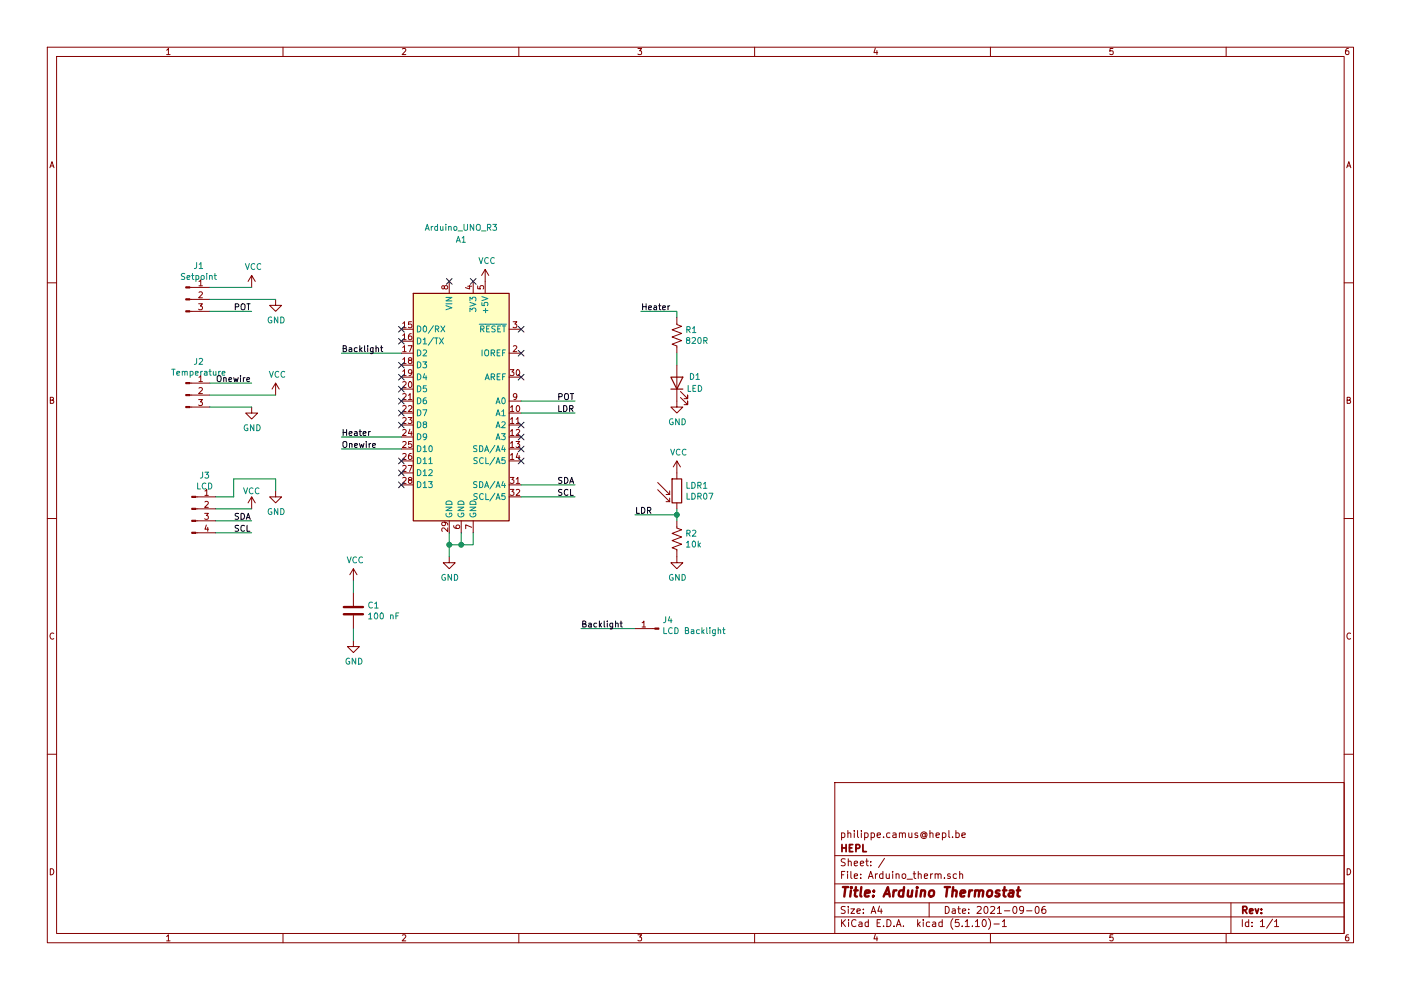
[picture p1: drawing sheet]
EESchema Schematic File Version 4
EELAYER 30 0
EELAYER END
$Descr A4 11693 8268
encoding utf-8
Sheet 1 1
Title "Arduino Thermostat"
Date "2021-09-06"
Rev ""
Comp "HEPL"
Comment1 "philippe.camus@hepl.be"
Comment2 ""
Comment3 ""
Comment4 ""
$EndDescr
$Comp
L MCU_Module:Arduino_UNO_R3 A1
U 1 1
P 3850 3350
F 0 "A1" H 3850 4700 50  0000 C CNN
F 1 "Arduino_UNO_R3" H 3850 4800 50  0000 C CNN
F 2 "Module:Arduino_UNO_R3_topv" H 3850 3350 50  0001 C CIN
F 3 "https://www.arduino.cc/en/Main/arduinoBoardUno" H 3850 3350 50  0001 C CNN
	1    3850 3350
	1    0    0    -1  
$EndComp
$Comp
L Device:LED D1
U 1 1
P 5650 3200
F 0 "D1" V 5700 3050 50  0000 C CNN
F 1 "LED" V 5600 3050 50  0000 C CNN
F 2 "LED_THT:LED_D5.0mm" H 5650 3200 50  0001 C CNN
F 3 "~" H 5650 3200 50  0001 C CNN
	1    5650 3200
	0    -1   -1   0   
$EndComp
$Comp
L Sensor_Optical:LDR07 LDR1
U 1 1
P 5650 4100
F 0 "LDR1" H 5720 4146 50  0000 L CNN
F 1 "LDR07" H 5720 4055 50  0000 L CNN
F 2 "OptoDevice:R_LDR_5.1x4.3mm_P3.4mm_Vertical" V 5825 4100 50  0001 C CNN
F 3 "http://www.tme.eu/de/Document/f2e3ad76a925811312d226c31da4cd7e/LDR07.pdf" H 5650 4050 50  0001 C CNN
	1    5650 4100
	1    0    0    -1  
$EndComp
$Comp
L Device:R_US R2
U 1 1
P 5650 4500
F 0 "R2" H 5718 4546 50  0000 L CNN
F 1 "10k" H 5718 4455 50  0000 L CNN
F 2 "Resistor_THT:R_Axial_DIN0207_L6.3mm_D2.5mm_P10.16mm_Horizontal" V 5690 4490 50  0001 C CNN
F 3 "~" H 5650 4500 50  0001 C CNN
	1    5650 4500
	1    0    0    -1  
$EndComp
$Comp
L Device:R_US R1
U 1 1
P 5650 2800
F 0 "R1" H 5718 2846 50  0000 L CNN
F 1 "820R" H 5718 2755 50  0000 L CNN
F 2 "Resistor_THT:R_Axial_DIN0207_L6.3mm_D2.5mm_P10.16mm_Horizontal" V 5690 2790 50  0001 C CNN
F 3 "~" H 5650 2800 50  0001 C CNN
	1    5650 2800
	1    0    0    -1  
$EndComp
$Comp
L Connector:Conn_01x03_Male J1
U 1 1
P 1550 2500
F 0 "J1" H 1658 2781 50  0000 C CNN
F 1 "Setpoint" H 1658 2690 50  0000 C CNN
F 2 "Connector_PinHeader_2.54mm:PinHeader_1x03_P2.54mm_Vertical" H 1550 2500 50  0001 C CNN
F 3 "~" H 1550 2500 50  0001 C CNN
	1    1550 2500
	1    0    0    -1  
$EndComp
$Comp
L Connector:Conn_01x03_Male J2
U 1 1
P 1550 3300
F 0 "J2" H 1658 3581 50  0000 C CNN
F 1 "Temperature" H 1658 3490 50  0000 C CNN
F 2 "Connector_PinHeader_2.54mm:PinHeader_1x03_P2.54mm_Vertical" H 1550 3300 50  0001 C CNN
F 3 "~" H 1550 3300 50  0001 C CNN
	1    1550 3300
	1    0    0    -1  
$EndComp
$Comp
L Connector:Conn_01x04_Male J3
U 1 1
P 1600 4250
F 0 "J3" H 1708 4531 50  0000 C CNN
F 1 "LCD" H 1708 4440 50  0000 C CNN
F 2 "Connector_PinHeader_2.54mm:PinHeader_1x04_P2.54mm_Vertical" H 1600 4250 50  0001 C CNN
F 3 "~" H 1600 4250 50  0001 C CNN
	1    1600 4250
	1    0    0    -1  
$EndComp
$Comp
L Connector:Conn_01x01_Male J4
U 1 1
P 5500 5250
F 0 "J4" H 5472 5182 50  0000 R CNN
F 1 "LCD Backlight" H 5472 5273 50  0000 R CNN
F 2 "Connector_PinHeader_2.54mm:PinHeader_1x01_P2.54mm_Vertical" H 5500 5250 50  0001 C CNN
F 3 "~" H 5500 5250 50  0001 C CNN
	1    5500 5250
	-1   0    0    1   
$EndComp
Text Label 5350 2600 0    50   ~ 0
Heater
Wire Wire Line
	5650 4250 5650 4300
Wire Wire Line
	5650 4300 5300 4300
Connection ~ 5650 4300
Wire Wire Line
	5650 4300 5650 4350
Text Label 5300 4300 0    50   ~ 0
LDR
Wire Wire Line
	4850 5250 5300 5250
Text Label 4850 5250 0    50   ~ 0
Backlight
$Comp
L power:GND #PWR0102
U 1 1
P 5650 4650
F 0 "#PWR0102" H 5650 4400 50  0001 C CNN
F 1 "GND" H 5655 4477 50  0000 C CNN
F 2 "" H 5650 4650 50  0001 C CNN
F 3 "" H 5650 4650 50  0001 C CNN
	1    5650 4650
	1    0    0    -1  
$EndComp
$Comp
L power:VCC #PWR0103
U 1 1
P 5650 3950
F 0 "#PWR0103" H 5650 3800 50  0001 C CNN
F 1 "VCC" H 5665 4123 50  0000 C CNN
F 2 "" H 5650 3950 50  0001 C CNN
F 3 "" H 5650 3950 50  0001 C CNN
	1    5650 3950
	1    0    0    -1  
$EndComp
Wire Wire Line
	4350 3450 4800 3450
Wire Wire Line
	4350 3350 4800 3350
Text Label 4650 3450 0    50   ~ 0
LDR
Text Label 4650 3350 0    50   ~ 0
POT
Wire Wire Line
	3350 2950 2850 2950
Wire Wire Line
	3350 3650 2850 3650
Text Label 2850 2950 0    50   ~ 0
Backlight
Text Label 2850 3650 0    50   ~ 0
Heater
Wire Wire Line
	1750 2400 2100 2400
Wire Wire Line
	1750 2600 2100 2600
Wire Wire Line
	1750 3200 2100 3200
Wire Wire Line
	1750 3400 2100 3400
Wire Wire Line
	1800 4150 1950 4150
Wire Wire Line
	1800 4350 2100 4350
Wire Wire Line
	1800 4450 2100 4450
$Comp
L power:GND #PWR0107
U 1 1
P 3750 4650
F 0 "#PWR0107" H 3750 4400 50  0001 C CNN
F 1 "GND" H 3755 4477 50  0000 C CNN
F 2 "" H 3750 4650 50  0001 C CNN
F 3 "" H 3750 4650 50  0001 C CNN
	1    3750 4650
	1    0    0    -1  
$EndComp
$Comp
L power:VCC #PWR0108
U 1 1
P 4050 2350
F 0 "#PWR0108" H 4050 2200 50  0001 C CNN
F 1 "VCC" H 4065 2523 50  0000 C CNN
F 2 "" H 4050 2350 50  0001 C CNN
F 3 "" H 4050 2350 50  0001 C CNN
	1    4050 2350
	1    0    0    -1  
$EndComp
NoConn ~ 3750 2350
NoConn ~ 3950 2350
NoConn ~ 3350 2750
NoConn ~ 3350 2850
NoConn ~ 3350 3050
NoConn ~ 3350 3150
NoConn ~ 3350 3250
NoConn ~ 3350 3350
NoConn ~ 3350 3450
NoConn ~ 3350 3550
NoConn ~ 3350 3850
NoConn ~ 3350 3950
NoConn ~ 3350 4050
$Comp
L power:VCC #PWR0109
U 1 1
P 2100 2400
F 0 "#PWR0109" H 2100 2250 50  0001 C CNN
F 1 "VCC" H 2115 2573 50  0000 C CNN
F 2 "" H 2100 2400 50  0001 C CNN
F 3 "" H 2100 2400 50  0001 C CNN
	1    2100 2400
	1    0    0    -1  
$EndComp
$Comp
L power:VCC #PWR0110
U 1 1
P 2300 3300
F 0 "#PWR0110" H 2300 3150 50  0001 C CNN
F 1 "VCC" H 2315 3473 50  0000 C CNN
F 2 "" H 2300 3300 50  0001 C CNN
F 3 "" H 2300 3300 50  0001 C CNN
	1    2300 3300
	1    0    0    -1  
$EndComp
$Comp
L power:GND #PWR0111
U 1 1
P 2100 3400
F 0 "#PWR0111" H 2100 3150 50  0001 C CNN
F 1 "GND" H 2105 3227 50  0000 C CNN
F 2 "" H 2100 3400 50  0001 C CNN
F 3 "" H 2100 3400 50  0001 C CNN
	1    2100 3400
	1    0    0    -1  
$EndComp
$Comp
L power:GND #PWR0112
U 1 1
P 2300 2500
F 0 "#PWR0112" H 2300 2250 50  0001 C CNN
F 1 "GND" H 2305 2327 50  0000 C CNN
F 2 "" H 2300 2500 50  0001 C CNN
F 3 "" H 2300 2500 50  0001 C CNN
	1    2300 2500
	1    0    0    -1  
$EndComp
Wire Wire Line
	1750 2500 2300 2500
Wire Wire Line
	1750 3300 2300 3300
Wire Wire Line
	3350 3750 2850 3750
Text Label 2850 3750 0    50   ~ 0
Onewire
Text Label 1800 3200 0    50   ~ 0
Onewire
Text Label 1950 2600 0    50   ~ 0
POT
Wire Wire Line
	1800 4250 2100 4250
Text Label 1950 4350 0    50   ~ 0
SDA
Text Label 1950 4450 0    50   ~ 0
SCL
NoConn ~ 4350 2750
NoConn ~ 4350 2950
NoConn ~ 4350 3150
NoConn ~ 4350 3550
NoConn ~ 4350 3650
NoConn ~ 4350 3750
NoConn ~ 4350 3850
Wire Wire Line
	4350 4050 4800 4050
Wire Wire Line
	4350 4150 4800 4150
Text Label 4650 4050 0    50   ~ 0
SDA
Text Label 4650 4150 0    50   ~ 0
SCL
$Comp
L power:GND #PWR0101
U 1 1
P 5650 3350
F 0 "#PWR0101" H 5650 3100 50  0001 C CNN
F 1 "GND" H 5655 3177 50  0000 C CNN
F 2 "" H 5650 3350 50  0001 C CNN
F 3 "" H 5650 3350 50  0001 C CNN
	1    5650 3350
	1    0    0    -1  
$EndComp
Wire Wire Line
	2950 5250 2950 5350
Wire Wire Line
	2950 4850 2950 4950
$Comp
L power:VCC #PWR0106
U 1 1
P 2950 4850
F 0 "#PWR0106" H 2950 4700 50  0001 C CNN
F 1 "VCC" H 2965 5023 50  0000 C CNN
F 2 "" H 2950 4850 50  0001 C CNN
F 3 "" H 2950 4850 50  0001 C CNN
	1    2950 4850
	1    0    0    -1  
$EndComp
$Comp
L power:GND #PWR0105
U 1 1
P 2950 5350
F 0 "#PWR0105" H 2950 5100 50  0001 C CNN
F 1 "GND" H 2955 5177 50  0000 C CNN
F 2 "" H 2950 5350 50  0001 C CNN
F 3 "" H 2950 5350 50  0001 C CNN
	1    2950 5350
	1    0    0    -1  
$EndComp
$Comp
L Device:C C1
U 1 1
P 2950 5100
F 0 "C1" H 3065 5146 50  0000 L CNN
F 1 "100 nF" H 3065 5055 50  0000 L CNN
F 2 "Capacitor_THT:C_Disc_D4.3mm_W1.9mm_P5.00mm" H 2988 4950 50  0001 C CNN
F 3 "~" H 2950 5100 50  0001 C CNN
	1    2950 5100
	1    0    0    -1  
$EndComp
Wire Wire Line
	3750 4450 3750 4550
Wire Wire Line
	3850 4450 3850 4550
Wire Wire Line
	3850 4550 3750 4550
Connection ~ 3750 4550
Wire Wire Line
	3750 4550 3750 4650
Wire Wire Line
	3950 4450 3950 4550
Wire Wire Line
	3950 4550 3850 4550
Connection ~ 3850 4550
Wire Wire Line
	5650 2950 5650 3050
Wire Wire Line
	5650 2650 5650 2600
Wire Wire Line
	5650 2600 5350 2600
$Comp
L power:VCC #PWR0113
U 1 1
P 2100 4250
F 0 "#PWR0113" H 2100 4100 50  0001 C CNN
F 1 "VCC" H 2100 4400 50  0000 C CNN
F 2 "" H 2100 4250 50  0001 C CNN
F 3 "" H 2100 4250 50  0001 C CNN
	1    2100 4250
	1    0    0    -1  
$EndComp
$Comp
L power:GND #PWR0114
U 1 1
P 2300 4100
F 0 "#PWR0114" H 2300 3850 50  0001 C CNN
F 1 "GND" H 2305 3927 50  0000 C CNN
F 2 "" H 2300 4100 50  0001 C CNN
F 3 "" H 2300 4100 50  0001 C CNN
	1    2300 4100
	1    0    0    -1  
$EndComp
Wire Wire Line
	1950 4150 1950 4000
Wire Wire Line
	1950 4000 2300 4000
Wire Wire Line
	2300 4000 2300 4100
$EndSCHEMATC
